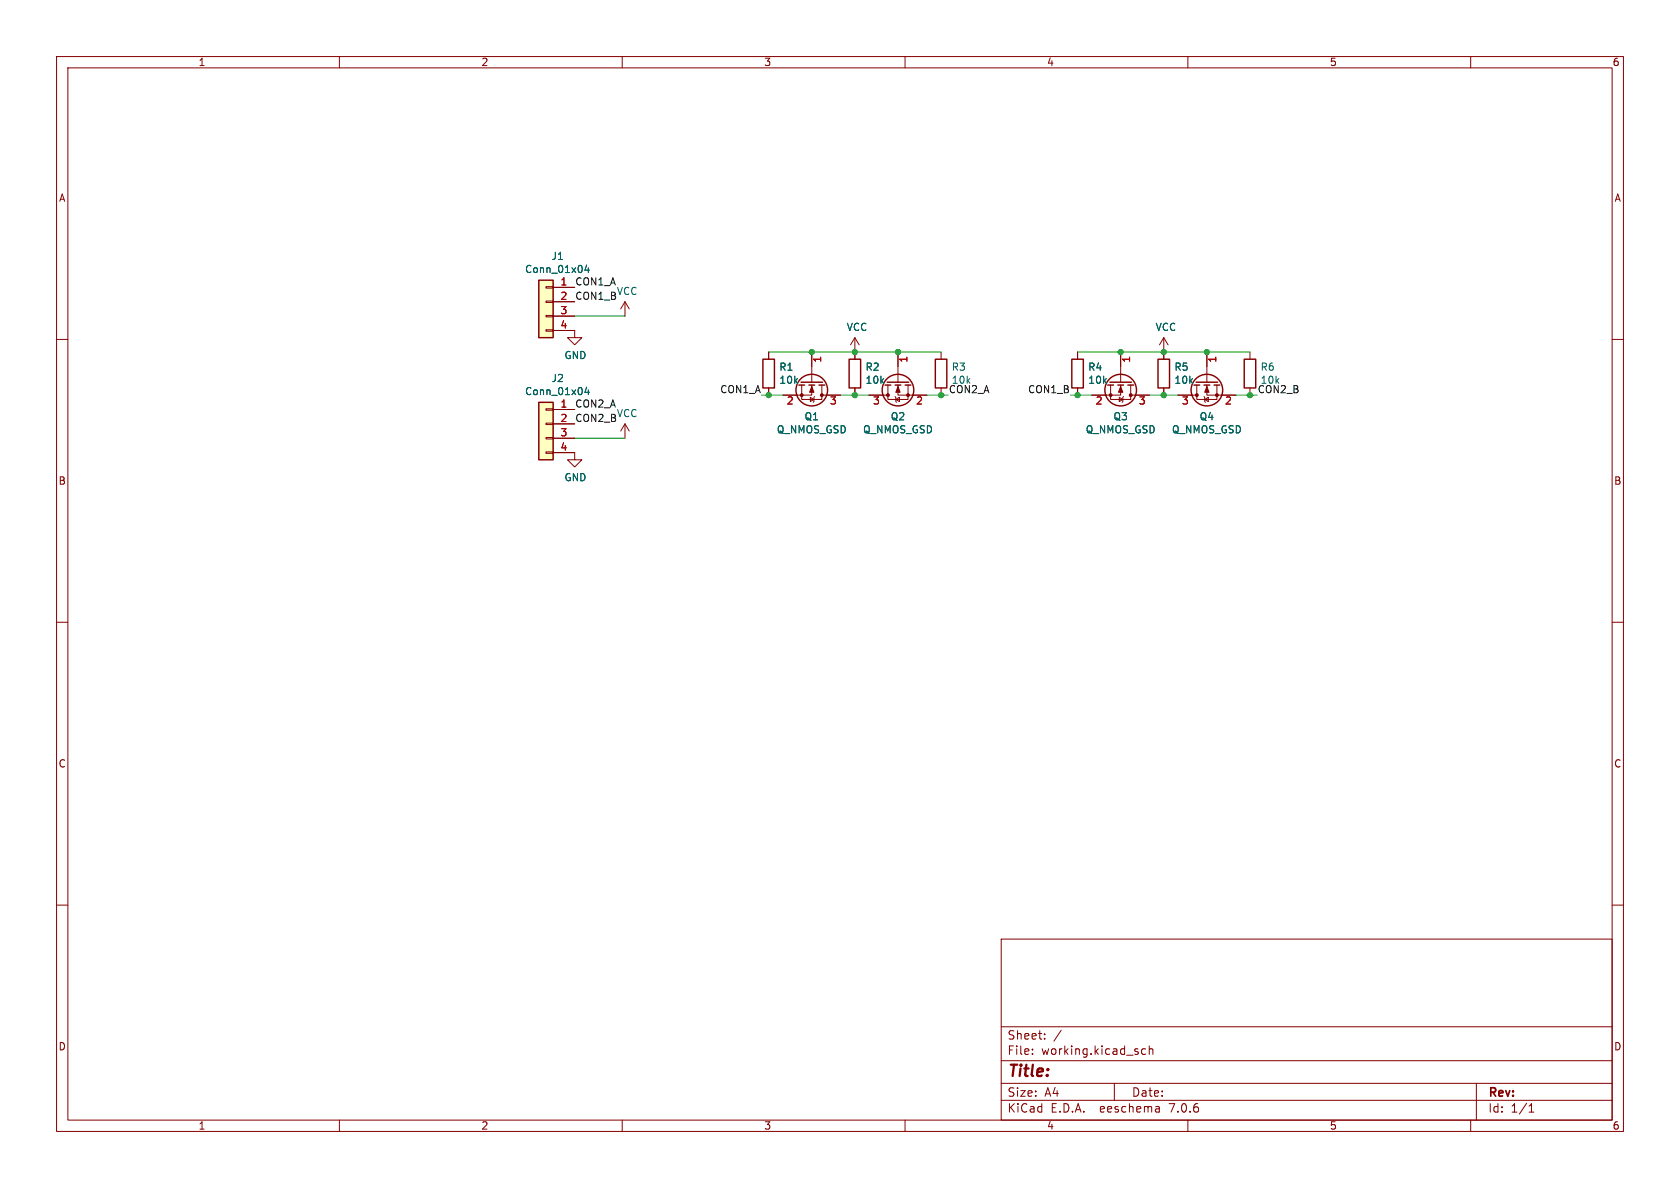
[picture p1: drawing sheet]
(kicad_sch (version 20230121) (generator eeschema)

 (paper "A4")

 (lib_symbols
  (symbol "Connector_Generic:Conn_01x04" (pin_names (offset 1.016) hide) (in_bom yes) (on_board yes)
   (property "Reference" "J" (at 0 5.08 0) (effects (font (size 1.27 1.27))))
   (property "Value" "Conn_01x04" (at 0 -7.62 0) (effects (font (size 1.27 1.27))))
   (property "Footprint" "" (at 0 0 0) (effects (font (size 1.27 1.27)) hide))
   (property "Datasheet" "~" (at 0 0 0) (effects (font (size 1.27 1.27)) hide))
   (symbol "Conn_01x04_1_1"
    (rectangle (start -1.27 -4.953) (end 0 -5.207) (stroke (width 0.1524) (type default)) (fill (type none)))
    (rectangle (start -1.27 -2.413) (end 0 -2.667) (stroke (width 0.1524) (type default)) (fill (type none)))
    (rectangle (start -1.27 0.127) (end 0 -0.127) (stroke (width 0.1524) (type default)) (fill (type none)))
    (rectangle (start -1.27 2.667) (end 0 2.413) (stroke (width 0.1524) (type default)) (fill (type none)))
    (rectangle (start -1.27 3.81) (end 1.27 -6.35) (stroke (width 0.254) (type default)) (fill (type background)))
    (pin passive line (at -5.08 2.54 0) (length 3.81) (name "Pin_1" (effects (font (size 1.27 1.27)))) (number "1" (effects (font (size 1.27 1.27)))))
    (pin passive line (at -5.08 0 0) (length 3.81) (name "Pin_2" (effects (font (size 1.27 1.27)))) (number "2" (effects (font (size 1.27 1.27)))))
    (pin passive line (at -5.08 -2.54 0) (length 3.81) (name "Pin_3" (effects (font (size 1.27 1.27)))) (number "3" (effects (font (size 1.27 1.27)))))
    (pin passive line (at -5.08 -5.08 0) (length 3.81) (name "Pin_4" (effects (font (size 1.27 1.27)))) (number "4" (effects (font (size 1.27 1.27)))))))
  (symbol "Device:Q_NMOS_GSD" (pin_names (offset 0) hide) (in_bom yes) (on_board yes)
   (property "Reference" "Q" (at 5.08 1.27 0) (effects (font (size 1.27 1.27)) (justify left)))
   (property "Value" "Q_NMOS_GSD" (at 5.08 -1.27 0) (effects (font (size 1.27 1.27)) (justify left)))
   (property "Footprint" "" (at 5.08 2.54 0) (effects (font (size 1.27 1.27)) hide))
   (property "Datasheet" "~" (at 0 0 0) (effects (font (size 1.27 1.27)) hide))
   (symbol "Q_NMOS_GSD_0_1"
    (polyline (pts (xy 0.254 0) (xy -2.54 0)) (stroke (width 0) (type default)) (fill (type none)))
    (polyline (pts (xy 0.254 1.905) (xy 0.254 -1.905)) (stroke (width 0.254) (type default)) (fill (type none)))
    (polyline (pts (xy 0.762 -1.27) (xy 0.762 -2.286)) (stroke (width 0.254) (type default)) (fill (type none)))
    (polyline (pts (xy 0.762 0.508) (xy 0.762 -0.508)) (stroke (width 0.254) (type default)) (fill (type none)))
    (polyline (pts (xy 0.762 2.286) (xy 0.762 1.27)) (stroke (width 0.254) (type default)) (fill (type none)))
    (polyline (pts (xy 2.54 2.54) (xy 2.54 1.778)) (stroke (width 0) (type default)) (fill (type none)))
    (polyline (pts (xy 2.54 -2.54) (xy 2.54 0) (xy 0.762 0)) (stroke (width 0) (type default)) (fill (type none)))
    (polyline (pts (xy 0.762 -1.778) (xy 3.302 -1.778) (xy 3.302 1.778) (xy 0.762 1.778)) (stroke (width 0) (type default)) (fill (type none)))
    (polyline (pts (xy 1.016 0) (xy 2.032 0.381) (xy 2.032 -0.381) (xy 1.016 0)) (stroke (width 0) (type default)) (fill (type outline)))
    (polyline (pts (xy 2.794 0.508) (xy 2.921 0.381) (xy 3.683 0.381) (xy 3.81 0.254)) (stroke (width 0) (type default)) (fill (type none)))
    (polyline (pts (xy 3.302 0.381) (xy 2.921 -0.254) (xy 3.683 -0.254) (xy 3.302 0.381)) (stroke (width 0) (type default)) (fill (type none)))
    (circle (center 1.651 0) (radius 2.794) (stroke (width 0.254) (type default)) (fill (type none)))
    (circle (center 2.54 -1.778) (radius 0.254) (stroke (width 0) (type default)) (fill (type outline)))
    (circle (center 2.54 1.778) (radius 0.254) (stroke (width 0) (type default)) (fill (type outline))))
   (symbol "Q_NMOS_GSD_1_1"
    (pin input line (at -5.08 0 0) (length 2.54) (name "G" (effects (font (size 1.27 1.27)))) (number "1" (effects (font (size 1.27 1.27)))))
    (pin passive line (at 2.54 -5.08 90) (length 2.54) (name "S" (effects (font (size 1.27 1.27)))) (number "2" (effects (font (size 1.27 1.27)))))
    (pin passive line (at 2.54 5.08 270) (length 2.54) (name "D" (effects (font (size 1.27 1.27)))) (number "3" (effects (font (size 1.27 1.27)))))))
  (symbol "Device:R" (pin_numbers hide) (pin_names (offset 0)) (in_bom yes) (on_board yes)
   (property "Reference" "R" (at 2.032 0 90) (effects (font (size 1.27 1.27))))
   (property "Value" "R" (at 0 0 90) (effects (font (size 1.27 1.27))))
   (property "Footprint" "" (at -1.778 0 90) (effects (font (size 1.27 1.27)) hide))
   (property "Datasheet" "~" (at 0 0 0) (effects (font (size 1.27 1.27)) hide))
   (symbol "R_0_1"
    (rectangle (start -1.016 -2.54) (end 1.016 2.54) (stroke (width 0.254) (type default)) (fill (type none))))
   (symbol "R_1_1"
    (pin passive line (at 0 3.81 270) (length 1.27) (name "~" (effects (font (size 1.27 1.27)))) (number "1" (effects (font (size 1.27 1.27)))))
    (pin passive line (at 0 -3.81 90) (length 1.27) (name "~" (effects (font (size 1.27 1.27)))) (number "2" (effects (font (size 1.27 1.27)))))))
  (symbol "power:GND" (power) (pin_names (offset 0)) (in_bom yes) (on_board yes)
   (property "Reference" "#PWR" (at 0 -6.35 0) (effects (font (size 1.27 1.27)) hide))
   (property "Value" "GND" (at 0 -3.81 0) (effects (font (size 1.27 1.27))))
   (property "Footprint" "" (at 0 0 0) (effects (font (size 1.27 1.27)) hide))
   (property "Datasheet" "" (at 0 0 0) (effects (font (size 1.27 1.27)) hide))
   (symbol "GND_0_1"
    (polyline (pts (xy 0 0) (xy 0 -1.27) (xy 1.27 -1.27) (xy 0 -2.54) (xy -1.27 -1.27) (xy 0 -1.27)) (stroke (width 0) (type default)) (fill (type none))))
   (symbol "GND_1_1"
    (pin power_in line (at 0 0 270) (length 0) hide (name "GND" (effects (font (size 1.27 1.27)))) (number "1" (effects (font (size 1.27 1.27)))))))
  (symbol "power:VCC" (power) (pin_names (offset 0)) (in_bom yes) (on_board yes)
   (property "Reference" "#PWR" (at 0 -3.81 0) (effects (font (size 1.27 1.27)) hide))
   (property "Value" "VCC" (at 0 3.81 0) (effects (font (size 1.27 1.27))))
   (property "Footprint" "" (at 0 0 0) (effects (font (size 1.27 1.27)) hide))
   (property "Datasheet" "" (at 0 0 0) (effects (font (size 1.27 1.27)) hide))
   (symbol "VCC_0_1"
    (polyline (pts (xy -0.762 1.27) (xy 0 2.54)) (stroke (width 0) (type default)) (fill (type none)))
    (polyline (pts (xy 0 0) (xy 0 2.54)) (stroke (width 0) (type default)) (fill (type none)))
    (polyline (pts (xy 0 2.54) (xy 0.762 1.27)) (stroke (width 0) (type default)) (fill (type none))))
   (symbol "VCC_1_1"
    (pin power_in line (at 0 0 90) (length 0) hide (name "VCC" (effects (font (size 1.27 1.27)))) (number "1" (effects (font (size 1.27 1.27))))))))

 (junction (at 198.12 62.23) (diameter 0) (color 0 0 0 0))
 (junction (at 220.98 69.85) (diameter 0) (color 0 0 0 0))
 (junction (at 190.5 69.85) (diameter 0) (color 0 0 0 0))
 (junction (at 135.89 69.85) (diameter 0) (color 0 0 0 0))
 (junction (at 205.74 62.23) (diameter 0) (color 0 0 0 0))
 (junction (at 166.37 69.85) (diameter 0) (color 0 0 0 0))
 (junction (at 151.13 69.85) (diameter 0) (color 0 0 0 0))
 (junction (at 151.13 62.23) (diameter 0) (color 0 0 0 0))
 (junction (at 213.36 62.23) (diameter 0) (color 0 0 0 0))
 (junction (at 143.51 62.23) (diameter 0) (color 0 0 0 0))
 (junction (at 158.75 62.23) (diameter 0) (color 0 0 0 0))
 (junction (at 205.74 69.85) (diameter 0) (color 0 0 0 0))

 (wire (pts (xy 151.13 69.85) (xy 153.67 69.85)) (stroke (width 0) (type default)))
 (wire (pts (xy 101.6 55.88) (xy 110.49 55.88)) (stroke (width 0) (type default)))
 (wire (pts (xy 101.6 77.47) (xy 110.49 77.47)) (stroke (width 0) (type default)))
 (wire (pts (xy 135.89 69.85) (xy 138.43 69.85)) (stroke (width 0) (type default)))
 (wire (pts (xy 166.37 69.85) (xy 167.64 69.85)) (stroke (width 0) (type default)))
 (wire (pts (xy 213.36 62.23) (xy 205.74 62.23)) (stroke (width 0) (type default)))
 (wire (pts (xy 158.75 62.23) (xy 151.13 62.23)) (stroke (width 0) (type default)))
 (wire (pts (xy 134.62 69.85) (xy 135.89 69.85)) (stroke (width 0) (type default)))
 (wire (pts (xy 135.89 62.23) (xy 143.51 62.23)) (stroke (width 0) (type default)))
 (wire (pts (xy 158.75 62.23) (xy 166.37 62.23)) (stroke (width 0) (type default)))
 (wire (pts (xy 163.83 69.85) (xy 166.37 69.85)) (stroke (width 0) (type default)))
 (wire (pts (xy 213.36 62.23) (xy 220.98 62.23)) (stroke (width 0) (type default)))
 (wire (pts (xy 189.23 69.85) (xy 190.5 69.85)) (stroke (width 0) (type default)))
 (wire (pts (xy 203.2 69.85) (xy 205.74 69.85)) (stroke (width 0) (type default)))
 (wire (pts (xy 205.74 62.23) (xy 198.12 62.23)) (stroke (width 0) (type default)))
 (wire (pts (xy 190.5 62.23) (xy 198.12 62.23)) (stroke (width 0) (type default)))
 (wire (pts (xy 205.74 69.85) (xy 208.28 69.85)) (stroke (width 0) (type default)))
 (wire (pts (xy 218.44 69.85) (xy 220.98 69.85)) (stroke (width 0) (type default)))
 (wire (pts (xy 148.59 69.85) (xy 151.13 69.85)) (stroke (width 0) (type default)))
 (wire (pts (xy 151.13 62.23) (xy 143.51 62.23)) (stroke (width 0) (type default)))
 (wire (pts (xy 190.5 69.85) (xy 193.04 69.85)) (stroke (width 0) (type default)))
 (wire (pts (xy 220.98 69.85) (xy 222.25 69.85)) (stroke (width 0) (type default)))

 (label "CON1_A" (at 134.62 69.85 180) (effects (font (size 1.27 1.27)) (justify right bottom)))
 (label "CON1_B" (at 101.6 53.34 0) (effects (font (size 1.27 1.27)) (justify left bottom)))
 (label "CON2_B" (at 101.6 74.93 0) (effects (font (size 1.27 1.27)) (justify left bottom)))
 (label "CON1_B" (at 189.23 69.85 180) (effects (font (size 1.27 1.27)) (justify right bottom)))
 (label "CON2_A" (at 167.64 69.85 0) (effects (font (size 1.27 1.27)) (justify left bottom)))
 (label "CON1_A" (at 101.6 50.8 0) (effects (font (size 1.27 1.27)) (justify left bottom)))
 (label "CON2_B" (at 222.25 69.85 0) (effects (font (size 1.27 1.27)) (justify left bottom)))
 (label "CON2_A" (at 101.6 72.39 0) (effects (font (size 1.27 1.27)) (justify left bottom)))

 (symbol (lib_id "Connector_Generic:Conn_01x04") (at 96.52 53.34 0) (mirror y) (unit 1) (in_bom yes) (on_board yes) (dnp no)
  (property "Reference" "J1" (at 98.6028 45.2882 0) (effects (font (size 1.27 1.27))))
  (property "Value" "Conn_01x04" (at 98.6028 47.5996 0) (effects (font (size 1.27 1.27))))
  (property "Footprint" "my-kicad-footprints:NS-Tech_Grove_1x04_P2mm_Horizontal" (at 96.52 53.34 0) (effects (font (size 1.27 1.27)) hide))
  (property "Datasheet" "~" (at 96.52 53.34 0) (effects (font (size 1.27 1.27)) hide)) (pin "1") (pin "2") (pin "3") (pin "4"))

 (symbol (lib_id "power:VCC") (at 110.49 55.88 0) (unit 1) (in_bom yes) (on_board yes) (dnp no)
  (property "Reference" "#PWR0101" (at 110.49 59.69 0) (effects (font (size 1.27 1.27)) hide))
  (property "Value" "VCC" (at 110.871 51.4858 0) (effects (font (size 1.27 1.27))))
  (property "Footprint" "" (at 110.49 55.88 0) (effects (font (size 1.27 1.27)) hide))
  (property "Datasheet" "" (at 110.49 55.88 0) (effects (font (size 1.27 1.27)) hide)) (pin "1"))

 (symbol (lib_id "power:GND") (at 101.6 58.42 0) (unit 1) (in_bom yes) (on_board yes) (dnp no)
  (property "Reference" "#PWR0102" (at 101.6 64.77 0) (effects (font (size 1.27 1.27)) hide))
  (property "Value" "GND" (at 101.727 62.8142 0) (effects (font (size 1.27 1.27))))
  (property "Footprint" "" (at 101.6 58.42 0) (effects (font (size 1.27 1.27)) hide))
  (property "Datasheet" "" (at 101.6 58.42 0) (effects (font (size 1.27 1.27)) hide)) (pin "1"))

 (symbol (lib_id "Connector_Generic:Conn_01x04") (at 96.52 74.93 0) (mirror y) (unit 1) (in_bom yes) (on_board yes) (dnp no)
  (property "Reference" "J2" (at 98.6028 66.8782 0) (effects (font (size 1.27 1.27))))
  (property "Value" "Conn_01x04" (at 98.6028 69.1896 0) (effects (font (size 1.27 1.27))))
  (property "Footprint" "my-kicad-footprints:NS-Tech_Grove_1x04_P2mm_Horizontal" (at 96.52 74.93 0) (effects (font (size 1.27 1.27)) hide))
  (property "Datasheet" "~" (at 96.52 74.93 0) (effects (font (size 1.27 1.27)) hide)) (pin "1") (pin "2") (pin "3") (pin "4"))

 (symbol (lib_id "power:VCC") (at 110.49 77.47 0) (unit 1) (in_bom yes) (on_board yes) (dnp no)
  (property "Reference" "#PWR0103" (at 110.49 81.28 0) (effects (font (size 1.27 1.27)) hide))
  (property "Value" "VCC" (at 110.871 73.0758 0) (effects (font (size 1.27 1.27))))
  (property "Footprint" "" (at 110.49 77.47 0) (effects (font (size 1.27 1.27)) hide))
  (property "Datasheet" "" (at 110.49 77.47 0) (effects (font (size 1.27 1.27)) hide)) (pin "1"))

 (symbol (lib_id "power:GND") (at 101.6 80.01 0) (unit 1) (in_bom yes) (on_board yes) (dnp no)
  (property "Reference" "#PWR0104" (at 101.6 86.36 0) (effects (font (size 1.27 1.27)) hide))
  (property "Value" "GND" (at 101.727 84.4042 0) (effects (font (size 1.27 1.27))))
  (property "Footprint" "" (at 101.6 80.01 0) (effects (font (size 1.27 1.27)) hide))
  (property "Datasheet" "" (at 101.6 80.01 0) (effects (font (size 1.27 1.27)) hide)) (pin "1"))

 (symbol (lib_id "Device:Q_NMOS_GSD") (at 143.51 67.31 270) (unit 1) (in_bom yes) (on_board yes) (dnp no)
  (property "Reference" "Q1" (at 143.51 73.6346 90) (effects (font (size 1.27 1.27))))
  (property "Value" "Q_NMOS_GSD" (at 143.51 75.946 90) (effects (font (size 1.27 1.27))))
  (property "Footprint" "Package_TO_SOT_SMD:SOT-23" (at 146.05 72.39 0) (effects (font (size 1.27 1.27)) hide))
  (property "Datasheet" "~" (at 143.51 67.31 0) (effects (font (size 1.27 1.27)) hide)) (pin "1") (pin "2") (pin "3"))

 (symbol (lib_id "Device:Q_NMOS_GSD") (at 158.75 67.31 90) (mirror x) (unit 1) (in_bom yes) (on_board yes) (dnp no)
  (property "Reference" "Q2" (at 158.75 73.6346 90) (effects (font (size 1.27 1.27))))
  (property "Value" "Q_NMOS_GSD" (at 158.75 75.946 90) (effects (font (size 1.27 1.27))))
  (property "Footprint" "Package_TO_SOT_SMD:SOT-23" (at 156.21 72.39 0) (effects (font (size 1.27 1.27)) hide))
  (property "Datasheet" "~" (at 158.75 67.31 0) (effects (font (size 1.27 1.27)) hide)) (pin "1") (pin "2") (pin "3"))

 (symbol (lib_id "power:VCC") (at 151.13 62.23 0) (unit 1) (in_bom yes) (on_board yes) (dnp no)
  (property "Reference" "#PWR0105" (at 151.13 66.04 0) (effects (font (size 1.27 1.27)) hide))
  (property "Value" "VCC" (at 151.511 57.8358 0) (effects (font (size 1.27 1.27))))
  (property "Footprint" "" (at 151.13 62.23 0) (effects (font (size 1.27 1.27)) hide))
  (property "Datasheet" "" (at 151.13 62.23 0) (effects (font (size 1.27 1.27)) hide)) (pin "1"))

 (symbol (lib_id "Device:R") (at 135.89 66.04 180) (unit 1) (in_bom yes) (on_board yes) (dnp no)
  (property "Reference" "R1" (at 137.668 64.8716 0) (effects (font (size 1.27 1.27)) (justify right)))
  (property "Value" "10k" (at 137.668 67.183 0) (effects (font (size 1.27 1.27)) (justify right)))
  (property "Footprint" "Resistor_SMD:R_0603_1608Metric" (at 137.668 66.04 90) (effects (font (size 1.27 1.27)) hide))
  (property "Datasheet" "~" (at 135.89 66.04 0) (effects (font (size 1.27 1.27)) hide)) (pin "1") (pin "2"))

 (symbol (lib_id "Device:R") (at 151.13 66.04 0) (unit 1) (in_bom yes) (on_board yes) (dnp no)
  (property "Reference" "R2" (at 152.908 64.8716 0) (effects (font (size 1.27 1.27)) (justify left)))
  (property "Value" "10k" (at 152.908 67.183 0) (effects (font (size 1.27 1.27)) (justify left)))
  (property "Footprint" "Resistor_SMD:R_0603_1608Metric" (at 149.352 66.04 90) (effects (font (size 1.27 1.27)) hide))
  (property "Datasheet" "~" (at 151.13 66.04 0) (effects (font (size 1.27 1.27)) hide)) (pin "1") (pin "2"))

 (symbol (lib_id "Device:R") (at 166.37 66.04 0) (unit 1) (in_bom yes) (on_board yes) (dnp no)
  (property "Reference" "R3" (at 168.148 64.8716 0) (effects (font (size 1.27 1.27)) (justify left)))
  (property "Value" "10k" (at 168.148 67.183 0) (effects (font (size 1.27 1.27)) (justify left)))
  (property "Footprint" "Resistor_SMD:R_0603_1608Metric" (at 164.592 66.04 90) (effects (font (size 1.27 1.27)) hide))
  (property "Datasheet" "~" (at 166.37 66.04 0) (effects (font (size 1.27 1.27)) hide)) (pin "1") (pin "2"))

 (symbol (lib_id "Device:Q_NMOS_GSD") (at 198.12 67.31 270) (unit 1) (in_bom yes) (on_board yes) (dnp no)
  (property "Reference" "Q3" (at 198.12 73.6346 90) (effects (font (size 1.27 1.27))))
  (property "Value" "Q_NMOS_GSD" (at 198.12 75.946 90) (effects (font (size 1.27 1.27))))
  (property "Footprint" "Package_TO_SOT_SMD:SOT-23" (at 200.66 72.39 0) (effects (font (size 1.27 1.27)) hide))
  (property "Datasheet" "~" (at 198.12 67.31 0) (effects (font (size 1.27 1.27)) hide)) (pin "1") (pin "2") (pin "3"))

 (symbol (lib_id "Device:Q_NMOS_GSD") (at 213.36 67.31 90) (mirror x) (unit 1) (in_bom yes) (on_board yes) (dnp no)
  (property "Reference" "Q4" (at 213.36 73.6346 90) (effects (font (size 1.27 1.27))))
  (property "Value" "Q_NMOS_GSD" (at 213.36 75.946 90) (effects (font (size 1.27 1.27))))
  (property "Footprint" "Package_TO_SOT_SMD:SOT-23" (at 210.82 72.39 0) (effects (font (size 1.27 1.27)) hide))
  (property "Datasheet" "~" (at 213.36 67.31 0) (effects (font (size 1.27 1.27)) hide)) (pin "1") (pin "2") (pin "3"))

 (symbol (lib_id "power:VCC") (at 205.74 62.23 0) (unit 1) (in_bom yes) (on_board yes) (dnp no)
  (property "Reference" "#PWR0106" (at 205.74 66.04 0) (effects (font (size 1.27 1.27)) hide))
  (property "Value" "VCC" (at 206.121 57.8358 0) (effects (font (size 1.27 1.27))))
  (property "Footprint" "" (at 205.74 62.23 0) (effects (font (size 1.27 1.27)) hide))
  (property "Datasheet" "" (at 205.74 62.23 0) (effects (font (size 1.27 1.27)) hide)) (pin "1"))

 (symbol (lib_id "Device:R") (at 190.5 66.04 180) (unit 1) (in_bom yes) (on_board yes) (dnp no)
  (property "Reference" "R4" (at 192.278 64.8716 0) (effects (font (size 1.27 1.27)) (justify right)))
  (property "Value" "10k" (at 192.278 67.183 0) (effects (font (size 1.27 1.27)) (justify right)))
  (property "Footprint" "Resistor_SMD:R_0603_1608Metric" (at 192.278 66.04 90) (effects (font (size 1.27 1.27)) hide))
  (property "Datasheet" "~" (at 190.5 66.04 0) (effects (font (size 1.27 1.27)) hide)) (pin "1") (pin "2"))

 (symbol (lib_id "Device:R") (at 205.74 66.04 0) (unit 1) (in_bom yes) (on_board yes) (dnp no)
  (property "Reference" "R5" (at 207.518 64.8716 0) (effects (font (size 1.27 1.27)) (justify left)))
  (property "Value" "10k" (at 207.518 67.183 0) (effects (font (size 1.27 1.27)) (justify left)))
  (property "Footprint" "Resistor_SMD:R_0603_1608Metric" (at 203.962 66.04 90) (effects (font (size 1.27 1.27)) hide))
  (property "Datasheet" "~" (at 205.74 66.04 0) (effects (font (size 1.27 1.27)) hide)) (pin "1") (pin "2"))

 (symbol (lib_id "Device:R") (at 220.98 66.04 0) (unit 1) (in_bom yes) (on_board yes) (dnp no)
  (property "Reference" "R6" (at 222.758 64.8716 0) (effects (font (size 1.27 1.27)) (justify left)))
  (property "Value" "10k" (at 222.758 67.183 0) (effects (font (size 1.27 1.27)) (justify left)))
  (property "Footprint" "Resistor_SMD:R_0603_1608Metric" (at 219.202 66.04 90) (effects (font (size 1.27 1.27)) hide))
  (property "Datasheet" "~" (at 220.98 66.04 0) (effects (font (size 1.27 1.27)) hide)) (pin "1") (pin "2"))

 (sheet_instances (path "" (page "1"))))
